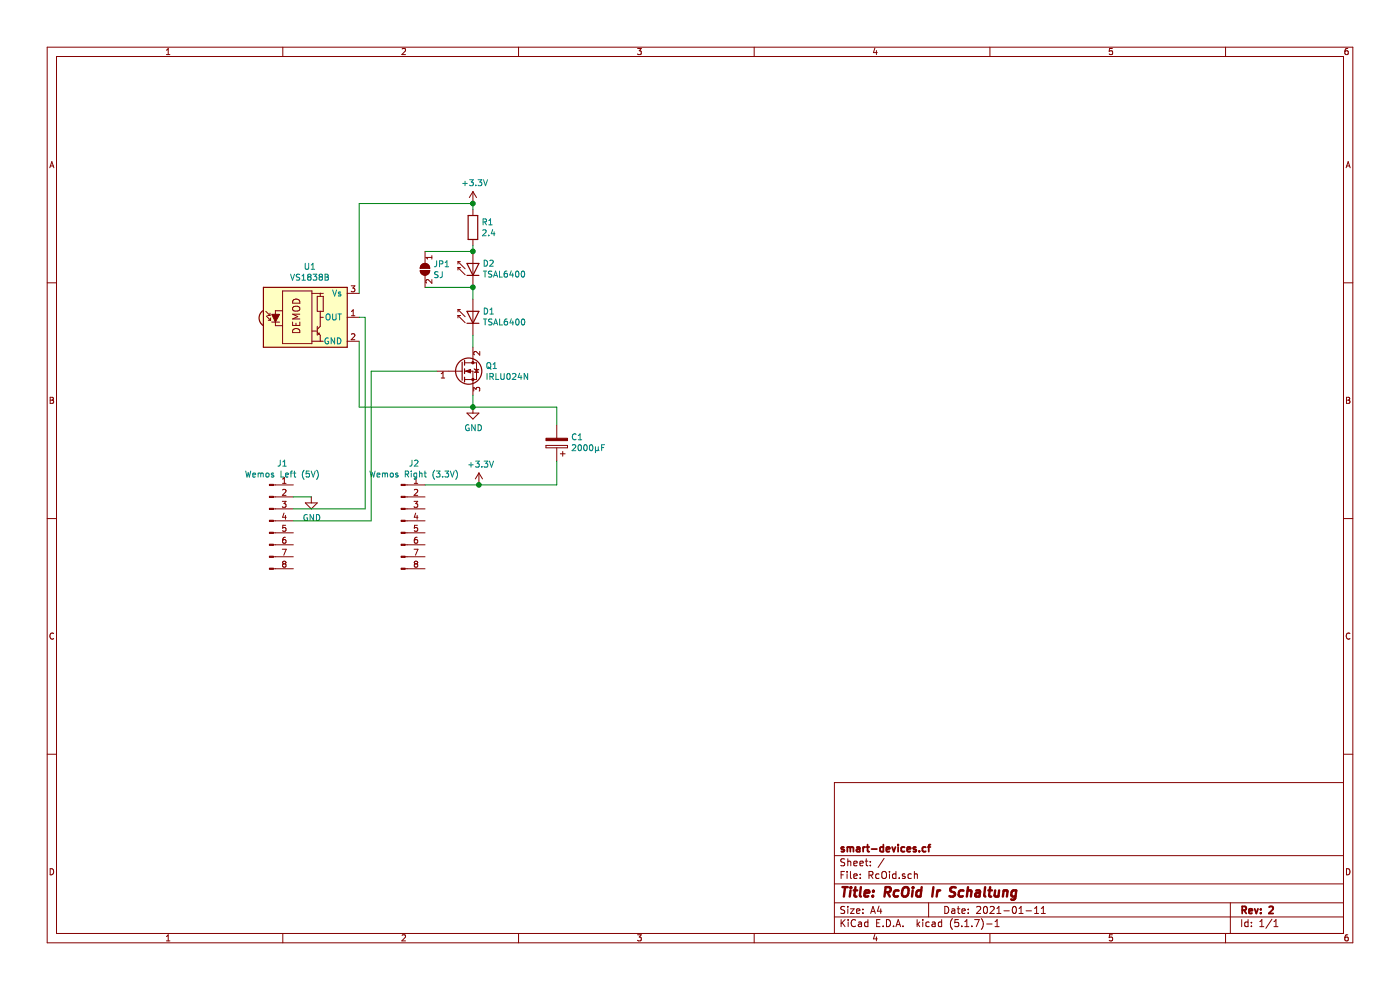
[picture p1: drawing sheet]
EESchema Schematic File Version 4
EELAYER 30 0
EELAYER END
$Descr A4 11693 8268
encoding utf-8
Sheet 1 1
Title "RcOid Ir Schaltung"
Date "2021-01-11"
Rev "2"
Comp "smart-devices.cf"
Comment1 ""
Comment2 ""
Comment3 ""
Comment4 ""
$EndDescr
$Comp
L power:+3.3V #PWR0105
U 1 1
P 3950 1700
F 0 "#PWR0105" H 3950 1550 50  0001 C CNN
F 1 "+3.3V" H 3965 1873 50  0000 C CNN
F 2 "" H 3950 1700 50  0001 C CNN
F 3 "" H 3950 1700 50  0001 C CNN
	1    3950 1700
	1    0    0    -1  
$EndComp
$Comp
L Device:R R1
U 1 1
P 3950 1900
F 0 "R1" H 4020 1946 50  0000 L CNN
F 1 "2.4" H 4020 1855 50  0000 L CNN
F 2 "Resistor_THT:R_Axial_DIN0411_L9.9mm_D3.6mm_P15.24mm_Horizontal" V 3880 1900 50  0001 C CNN
F 3 "~" H 3950 1900 50  0001 C CNN
	1    3950 1900
	1    0    0    -1  
$EndComp
Wire Wire Line
	3950 1700 3950 1750
$Comp
L power:GND #PWR0106
U 1 1
P 3950 3400
F 0 "#PWR0106" H 3950 3150 50  0001 C CNN
F 1 "GND" H 3955 3227 50  0000 C CNN
F 2 "" H 3950 3400 50  0001 C CNN
F 3 "" H 3950 3400 50  0001 C CNN
	1    3950 3400
	1    0    0    -1  
$EndComp
Wire Wire Line
	3950 3300 3950 3400
$Comp
L Interface_Optical:TSOP531xx U1
U 1 1
P 2600 2650
F 0 "U1" H 2588 3075 50  0000 C CNN
F 1 "VS1838B" H 2588 2984 50  0000 C CNN
F 2 "OptoDevice:Vishay_MINIMOLD-3Pin" H 2550 2275 50  0001 C CNN
F 3 "http://www.vishay.com/docs/82745/tsop531.pdf" H 3250 2950 50  0001 C CNN
	1    2600 2650
	1    0    0    -1  
$EndComp
$Comp
L LED:LD271 D1
U 1 1
P 3950 2600
F 0 "D1" V 3946 2520 50  0000 R CNN
F 1 "TSAL6400" V 3855 2520 50  0000 R CNN
F 2 "LED_THT:LED_D5.0mm_Horizontal_O1.27mm_Z3.0mm_IRGrey" H 3950 2775 50  0001 C CNN
F 3 "http://www.alliedelec.com/m/d/40788c34903a719969df15f1fbea1056.pdf" H 3900 2600 50  0001 C CNN
	1    3950 2600
	0    -1   -1   0   
$EndComp
Wire Wire Line
	3950 2800 3950 2900
Wire Wire Line
	3950 1700 3000 1700
Wire Wire Line
	3000 1700 3000 2450
Connection ~ 3950 1700
Wire Wire Line
	3000 2850 3000 3400
Wire Wire Line
	3000 3400 3950 3400
Connection ~ 3950 3400
$Comp
L Connector:Conn_01x08_Male J1
U 1 1
P 2250 4350
F 0 "J1" H 2358 4831 50  0000 C CNN
F 1 "Wemos Left (5V)" H 2358 4740 50  0000 C CNN
F 2 "Connector_PinHeader_2.54mm:PinHeader_1x08_P2.54mm_Vertical" H 2250 4350 50  0001 C CNN
F 3 "~" H 2250 4350 50  0001 C CNN
	1    2250 4350
	1    0    0    -1  
$EndComp
$Comp
L Connector:Conn_01x08_Male J2
U 1 1
P 3350 4350
F 0 "J2" H 3458 4831 50  0000 C CNN
F 1 "Wemos Right (3.3V)" H 3458 4740 50  0000 C CNN
F 2 "Connector_PinHeader_2.54mm:PinHeader_1x08_P2.54mm_Vertical" H 3350 4350 50  0001 C CNN
F 3 "~" H 3350 4350 50  0001 C CNN
	1    3350 4350
	1    0    0    -1  
$EndComp
$Comp
L power:GND #PWR0101
U 1 1
P 2600 4150
F 0 "#PWR0101" H 2600 3900 50  0001 C CNN
F 1 "GND" H 2605 3977 50  0000 C CNN
F 2 "" H 2600 4150 50  0001 C CNN
F 3 "" H 2600 4150 50  0001 C CNN
	1    2600 4150
	1    0    0    -1  
$EndComp
Wire Wire Line
	2450 4150 2600 4150
$Comp
L power:+3.3V #PWR0102
U 1 1
P 4000 4050
F 0 "#PWR0102" H 4000 3900 50  0001 C CNN
F 1 "+3.3V" H 4015 4223 50  0000 C CNN
F 2 "" H 4000 4050 50  0001 C CNN
F 3 "" H 4000 4050 50  0001 C CNN
	1    4000 4050
	1    0    0    -1  
$EndComp
Wire Wire Line
	3550 4050 4000 4050
Wire Wire Line
	3000 2650 3050 2650
Wire Wire Line
	3050 2650 3050 4250
Wire Wire Line
	3050 4250 2450 4250
$Comp
L Device:CP C1
U 1 1
P 4650 3700
F 0 "C1" H 4532 3654 50  0000 R CNN
F 1 "2000µF" H 4532 3745 50  0000 R CNN
F 2 "Capacitor_THT:CP_Radial_D10.0mm_P2.50mm" H 4688 3550 50  0001 C CNN
F 3 "~" H 4650 3700 50  0001 C CNN
	1    4650 3700
	-1   0    0    1   
$EndComp
Wire Wire Line
	3950 3400 4650 3400
Wire Wire Line
	4650 3400 4650 3550
Wire Wire Line
	4650 3850 4650 4050
Wire Wire Line
	4650 4050 4000 4050
Connection ~ 4000 4050
Wire Wire Line
	3650 3100 3100 3100
Wire Wire Line
	3100 3100 3100 4350
Wire Wire Line
	3100 4350 2450 4350
$Comp
L Device:Q_NMOS_GDS Q1
U 1 1
P 3850 3100
F 0 "Q1" H 4054 3146 50  0000 L CNN
F 1 "IRLU024N" H 4054 3055 50  0000 L CNN
F 2 "Package_TO_SOT_THT:TO-251-2-1EP_Horizontal_TabDown" H 4050 3200 50  0001 C CNN
F 3 "~" H 3850 3100 50  0001 C CNN
	1    3850 3100
	1    0    0    -1  
$EndComp
$Comp
L LED:LD274 D2
U 1 1
P 3950 2200
F 0 "D2" V 3946 2121 50  0000 R CNN
F 1 "TSAL6400" V 3855 2121 50  0000 R CNN
F 2 "LED_THT:LED_D5.0mm_IRGrey" H 3950 2375 50  0001 C CNN
F 3 "http://pdf.datasheetcatalog.com/datasheet/siemens/LD274.pdf" H 3900 2200 50  0001 C CNN
	1    3950 2200
	0    -1   -1   0   
$EndComp
Wire Wire Line
	3950 2050 3950 2100
Wire Wire Line
	3950 2400 3950 2500
$Comp
L Jumper:SolderJumper_2_Open JP1
U 1 1
P 3550 2250
F 0 "JP1" V 3504 2318 50  0000 L CNN
F 1 "SJ" V 3595 2318 50  0000 L CNN
F 2 "Jumper:SolderJumper-2_P1.3mm_Open_Pad1.0x1.5mm" H 3550 2250 50  0001 C CNN
F 3 "~" H 3550 2250 50  0001 C CNN
	1    3550 2250
	0    1    1    0   
$EndComp
Wire Wire Line
	3550 2100 3950 2100
Connection ~ 3950 2100
Wire Wire Line
	3550 2400 3950 2400
Connection ~ 3950 2400
$EndSCHEMATC
